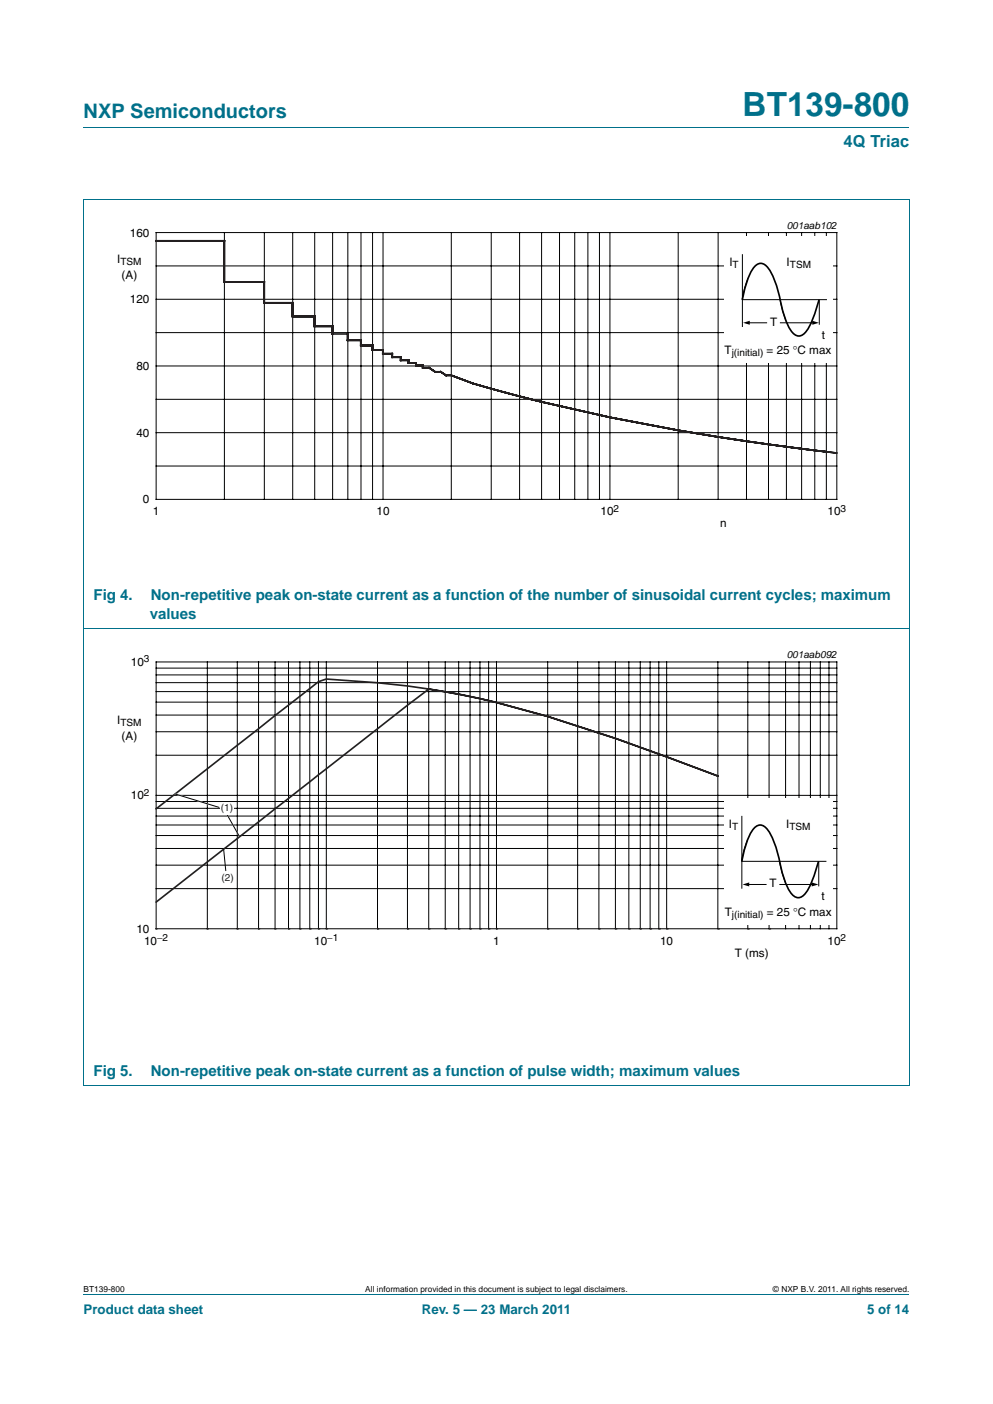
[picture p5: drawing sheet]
<svg xmlns="http://www.w3.org/2000/svg" width="210mm" height="297mm" viewBox="0 0 210 297" stroke-linecap="round" stroke-linejoin="round" font-family="sans-serif">
<path d="M17.7 27h174.6M17.6 42.1h174.7M17.7 42.2v187.4M192.3 42.2v187.4M17.6 133h174.7M17.6 229.7h174.7M17.7 273.9h174.6" fill="none" stroke="#00708a" stroke-width=".21"/>
<path d="M20.3 46.4h169.4v66.3h-169.4z" fill="none" stroke="#fff" stroke-width=".21"/>
<g fill="none" stroke="#000" stroke-width=".21">
<path d="M33 49.2h144v56.5h-144zM33 56.3h144M47.5 49.2v56.5M55.9 49.2v56.5M61.9 49.2v56.5M66.5 49.2v56.5M70.3 49.2v56.5M73.6 49.2v56.5M76.3 49.2v56.5M78.8 49.2v56.5M81 49.2v56.5M95.4 49.2v56.5"/>
<path d="M103.9 49.2v56.5M109.9 49.2v56.5M114.5 49.2v56.5M118.3 49.2v56.5M121.5 49.2v56.5M124.3 49.2v56.5M126.8 49.2v56.5M129 49.2v56.5M143.4 49.2v56.5M151.9 49.2v56.5M157.9 49.2v56.5M162.5 49.2v56.5"/>
<path d="M166.3 49.2v56.5M169.5 49.2v56.5M172.3 49.2v56.5M174.7 49.2v56.5M33 77.4h144M33 70.4h144M33 63.3h144M33 98.6h144M33 91.5h144M33 84.5h144"/>
</g>
<path d="M153.2 49.9h22.9v26.8h-22.9z" fill="#fff"/>
<g fill="none" stroke="#000" stroke-width=".21">
<path d="M157 53.8v15.4M158.2 58.9l-.8 2.3-.5 2.2h18M158 68.3h4.1M165 63.4l.4 2.2 .8 2.3M165 68.3h7M173.3 63.5v5.2M33 140h144v56.5h-144zM33 159.8h144M33 154.8h144M33 151.3h144M33 148.5h144M33 146.3h144"/>
<path d="M33 144.4h144M33 142.8h144M33 141.4h144M43.8 140v56.5M50.2 140v56.5M54.7 140v56.5M58.2 140v56.5M61 140v56.5M63.4 140v56.5M65.5 140v56.5M67.3 140v56.5M69 140v56.5"/>
<path d="M79.8 140v56.5M86.2 140v56.5M90.7 140v56.5M94.1 140v56.5M97 140v56.5M99.4 140v56.5M101.5 140v56.5M103.3 140v56.5M105 140v56.5M115.8 140v56.5M122.1 140v56.5M126.6 140v56.5"/>
<path d="M130.1 140v56.5M133 140v56.5M135.4 140v56.5M137.5 140v56.5M139.3 140v56.5M141 140v56.5M151.8 140v56.5M158.1 140v56.5M162.6 140v56.5M166.1 140v56.5M169 140v56.5M171.4 140v56.5"/>
<path d="M173.5 140v56.5M175.3 140v56.5M33 179.5h144M33 176.8h144M33 174.5h144M33 172.7h144M33 171h144M33 169.6h144M33 168.3h144M33 188h144M33 183h144"/>
</g>
<path d="M173.2 63.4a21.6 21.6 0 0 1-3 7 1.62 1.62 0 0 1-2.7-.1 20.1 20.1 0 0 1-2.6-7.5l-.8-2.7a8.8 8.8 0 0 0-2.6-4.2l-.6-.2a3.6 3.6 0 0 0-2.5 2.7l-.8 2.3-.6 2.7" fill="none" stroke="#000" stroke-width=".35"/>
<path d="M157.1 68.3l1.4-.4v.8zM171.8 67.9l1.4 .4-1.4 .4z" fill="#000"/>
<path d="M33 50.9h14.4v8.7h8.5v4.5h6v2.8h4.6v2.1h3.8v1.7h3.2v1.3h2.8v1.1h2.5v.9h2.2v.8h1.9v.8h1.8v.6h1.7v.6h1.6v.5h1.4v.5h1.3l1.3 .9h1.2l1.1 .7h1.1a140.6 140.6 0 0 0 16.9 5.1 526.9 526.9 0 0 0 64.6 11.3" fill="none" stroke="#231f20" stroke-width=".35"/>
<path d="M20.3 137.2h169.4v66.4h-169.4z" fill="none" stroke="#fff" stroke-width=".21"/>
<path d="M153.1 168.8h22.9v26.8h-22.9z" fill="#fff"/>
<path d="M37 168l9.3 2.8M47.3 179.8l.4 4.4M48.1 172.4l2.5 4.6M156.9 172.6v15.4M158 177.7l-.7 2.3-.5 2.2M156.8 182.2h18M157.9 187.1h4.1M164.9 182.2l.4 2.2 .8 2.3M164.9 187.1h7M173.1 182.4v5.1" fill="none" stroke="#000" stroke-width=".21"/>
<path d="M173.1 182.2a21.6 21.6 0 0 1-3 7.1 1.62 1.62 0 0 1-2.7-.2 20.1 20.1 0 0 1-2.7-7.4l-.7-2.7a8.8 8.8 0 0 0-2.6-4.3l-.6-.2a3.6 3.6 0 0 0-2.5 2.8l-.8 2.2-.6 2.8" fill="none" stroke="#000" stroke-width=".35"/>
<path d="M157 187.1l1.4-.4v.8zM171.6 186.7l1.5 .4-1.5 .4z" fill="#000"/>
<g fill="none" stroke="#231f20" stroke-width=".35">
<path d="M33 171.1l34.3-26.9 1.7-.5a187.8 187.8 0 0 1 32.5 4.1 244.4 244.4 0 0 1 28.7 8.4l21.7 8a417.9 417.9 0 0 0-46.9-15.6l-8-1.7-6.3-1.1-57.7 45.1M33 196.5h.1M43.8 196.5h.1M50.2 196.5h.1M54.7 196.5h.1M58.1 196.5h.1M61 196.5h.1M63.4 196.5h.1M65.6 196.5h.1M67.4 196.5h.1M69 196.5h.1M79.9 196.5h.1"/>
<path d="M86.2 196.5h.1M90.7 196.5h.1M94.2 196.5h.1M97 196.5h.1M99.4 196.5h.1M101.5 196.5h.1M103.4 196.5h.1M105 196.5h.1M115.8 196.5h.1M122.2 196.5h.1M126.7 196.5h.1M130.2 196.5h.1"/>
<path d="M133 196.5h.1M135.4 196.5h.1M137.5 196.5h.1M139.4 196.5h.1M141 196.5h.1M151.9 196.5h.1M158.2 196.5h.1M162.7 196.5h.1"/>
</g>
<path d="M37 168l9.3 2.8M48.1 172.4l2.5 4.6" fill="none" stroke="#fff" stroke-width=".25"/>
<path d="M46.6 169.8h2.8v2.5h-2.8z" fill="#fff"/>
<text font-size="7" fill="#00708a" x="157" y="24.6">BT139-800</text>
<text font-size="4.2" fill="#00708a" x="17.7" y="24.9">NXP Semiconductors</text>
<text font-size="3.5" fill="#00708a" x="178.4" y="31.1">4Q Triac</text>
<g font-size="3.2" fill="#00708a">
<text x="19.8" y="127">Fig 4.</text>
<text x="31.7" y="130.9">values</text>
<text x="31.9" y="127">Non-repetitive peak on-state current as a function of the number of sinusoidal current cycles; maximum</text>
<text x="19.8" y="227.5">Fig 5.</text>
<text x="31.9" y="227.5">Non-repetitive peak on-state current as a function of pulse width; maximum values</text>
</g>
<g font-size="2.8" fill="#00708a">
<text x="17.7" y="277.9">Product data sheet</text>
<text x="89.2" y="277.9">Rev. 5 — 23 March 2011</text>
<text x="183.4" y="277.9">5 of 14</text>
</g>
<g font-size="2.5">
<text x="27.5" y="50.1">160</text>
<text x="24.8" y="55.6">I</text>
<text x="25.7" y="59.1">(A)</text>
<text x="154.2" y="56.2">I</text>
<text x="166.3" y="56.2">I</text>
<text x="27.5" y="64.2">120</text>
<text x="162.8" y="68.9">T</text>
<text x="173.8" y="71.7">t</text>
<text x="153.2" y="74.8">T</text>
<text x="162.1" y="74.8">= 25</text>
<text x="167.7" y="74.8">°C max</text>
<text x="28.9" y="78.3">80</text>
<text x="28.9" y="92.4">40</text>
<text x="30.2" y="106.5">0</text>
<text x="32.3" y="109">1</text>
<text x="79.6" y="109">10</text>
<text x="127" y="109">10</text>
<text x="152.3" y="111.6">n</text>
<text x="175" y="109">10</text>
<text x="27.7" y="140.9">10</text>
<text x="24.8" y="153.1">I</text>
<text x="25.7" y="156.6">(A)</text>
<text x="27.7" y="169.1">10</text>
<text x="154.1" y="175.1">I</text>
<text x="166.2" y="175.1">I</text>
<text x="162.7" y="187.7">T</text>
<text x="173.7" y="190.5">t</text>
<text x="28.9" y="197.3">10</text>
<text x="153.3" y="193.7">T</text>
<text x="162.2" y="193.7">= 25 °C max</text>
<text x="30.5" y="199.9">10</text>
<text x="66.5" y="199.9">10</text>
<text x="104.3" y="199.9">1</text>
<text x="139.6" y="199.9">10</text>
<text x="155.4" y="202.4">T (ms)</text>
<text x="175" y="199.9">10</text>
</g>
<g font-size="2.1">
<text x="166.4" y="48.4">001aab102</text>
<text x="25.5" y="56.1">TSM</text>
<text x="154.9" y="56.7">T</text>
<text x="167" y="56.7">TSM</text>
<text x="154.7" y="75.3">j(initial)</text>
<text x="129.8" y="108.3">2</text>
<text x="177.7" y="108.3">3</text>
<text x="30.4" y="140.2">3</text>
<text x="166.4" y="139.2">001aab092</text>
<text x="25.5" y="153.6">TSM</text>
<text x="30.4" y="168.4">2</text>
<text x="154.8" y="175.6">T</text>
<text x="166.9" y="175.6">TSM</text>
<text x="154.8" y="194.2">j(initial)</text>
<text x="33.2" y="199.1">−2</text>
<text x="69.2" y="199.1">−1</text>
<text x="177.7" y="199.1">2</text>
</g>
<g font-size="2.1" fill="#231f20">
<text x="46.7" y="171.6">(1)</text>
<text x="46.9" y="186.4">(2)</text>
</g>
<g font-size="1.8">
<text x="17.7" y="273.3">BT139-800</text>
<text x="77.3" y="273.3">All information provided in this document is subject to legal disclaimers.</text>
<text x="163.5" y="273.3">© NXP B.V. 2011. All rights reserved.</text>
</g>
</svg>
